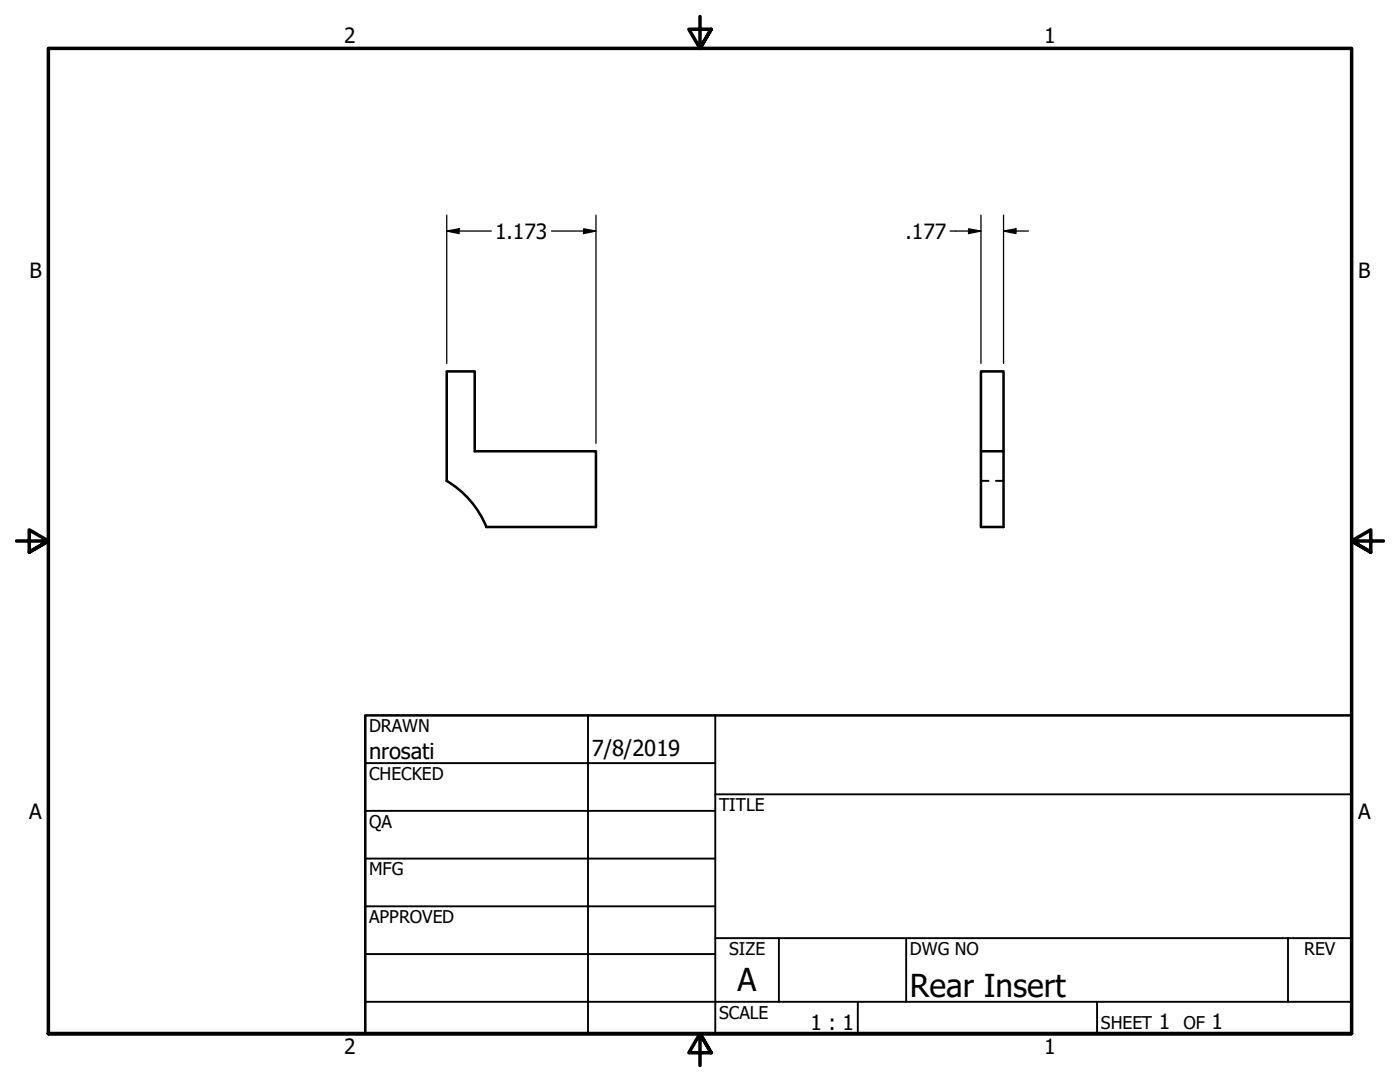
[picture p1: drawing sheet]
<svg xmlns="http://www.w3.org/2000/svg" width="279mm" height="216mm" viewBox="0 0 279 216" stroke-linecap="round" stroke-linejoin="round" font-family="sans-serif">
<!-- layer: Visible (ANSI) -->
<path d="M195.8 74.1h4.5v31.1h-4.5zM195.8 90h4.5M97.1 105.1a19.1 19.1 0 0 0-7.9-9.1v-21.9h5.5v15.9h24.2v15.2h-21.9" fill="none" stroke="#000" stroke-width=".51"/>
<!-- layer: Hidden (ANSI) -->
<path d="M195.8 95.9h1.5M198.8 95.9h1.5" fill="none" stroke="#000" stroke-width=".38"/>
<!-- layer: Border (ANSI) -->
<path d="M139.7 3.3v6.4l-2.2-3.9h4.4l-2.2 3.9 2.2-3.9M3.3 107.9h6.4l-3.9-2.2v4.5l3.9-2.3-3.9 2.3M276.1 107.9h-6.4l3.9-2.2v4.5l-3.9-2.3 3.9 2.3M9.7 206.2v-196.5h260v196.5h-260h260M141.9 210.1l-2.2-3.9 2.2 3.9h-4.4l2.2-3.9v6.4" fill="none" stroke="#000" stroke-width=".7"/>
<!-- layer: Title (ANSI) -->
<g fill="none" stroke="#000" stroke-width=".38">
<path d="M72.9 152.3h69.8M117.3 142.7v63.5M142.7 158.5h127M142.7 142.7v63.5M72.9 161.8h69.8M72.9 171.3h69.8M72.9 199.9h196.8M72.9 180.8h69.8M72.9 190.4h69.8M142.7 187.2h127M155.4 187.2v12.7M171.2 199.9v6.3"/>
<path d="M180.8 187.2v12.7M218.9 199.9v6.3M257 187.2v12.7"/>
</g>
<path d="M72.9 142.7h196.8v63.5h-196.8z" fill="none" stroke="#000" stroke-width=".51"/>
<!-- layer: Dimension (ANSI) -->
<path d="M89.2 46.1l2.4-.4v.9zM89.2 46.1h8.8M89.2 42.9v29.6M110 46.1h8.9M116.5 45.7l2.4 .4-2.4 .5zM118.9 42.9v45.6M189.6 46.1h6.2M193.3 45.7l2.5 .4-2.5 .5zM195.8 42.9v29.6M200.3 46.1l2.5-.4v.9zM200.3 46.1h4.9M200.3 42.9v29.6" fill="none" stroke="#000" stroke-width=".25"/>
<g fill="#000">
<path d="M89.2 46.1l2.4-.4v.9z" fill-rule="evenodd"/>
<path d="M116.5 45.7l2.4 .4-2.4 .5z" fill-rule="evenodd"/>
<path d="M193.3 45.7l2.5 .4-2.5 .5z" fill-rule="evenodd"/>
<path d="M200.3 46.1l2.5-.4v.9z" fill-rule="evenodd"/>
</g>
<g font-size="6.3">
<text x="147.2" y="197.7">A</text>
<text x="181.6" y="199">Rear Insert</text>
</g>
<g font-size="4.4">
<text x="73.7" y="151.4">nrosati</text>
<text x="118.1" y="150.8">7/8/2019</text>
</g>
<g font-size="4.2">
<text x="68.7" y="8.6">2</text>
<text x="208.4" y="8.6">1</text>
<text x="98.8" y="47.6">1.173</text>
<text x="180.7" y="47.7">.177</text>
<text x="5.9" y="55.5">B</text>
<text x="271.1" y="55.5">B</text>
<text x="5.8" y="163.4">A</text>
<text x="271" y="163.4">A</text>
<text x="161.7" y="205.5">1 : 1</text>
<text x="231.3" y="205.4">1</text>
<text x="241.8" y="205.4">1</text>
<text x="68.7" y="210.3">2</text>
<text x="208.4" y="210.3">1</text>
</g>
<g font-size="3.5">
<text x="73.7" y="146">DRAWN</text>
<text x="73.7" y="155.6">CHECKED</text>
<text x="143.5" y="161.8">TITLE</text>
<text x="73.7" y="165.2">QA</text>
<text x="73.7" y="174.7">MFG</text>
<text x="73.7" y="184.2">APPROVED</text>
<text x="145.5" y="190.6">SIZE</text>
<text x="181.6" y="190.6">DWG NO</text>
<text x="260.3" y="190.5">REV</text>
<text x="143.5" y="203.3">SCALE</text>
<text x="219.7" y="205.4">SHEET</text>
<text x="236.2" y="205.4">OF</text>
</g>
</svg>
